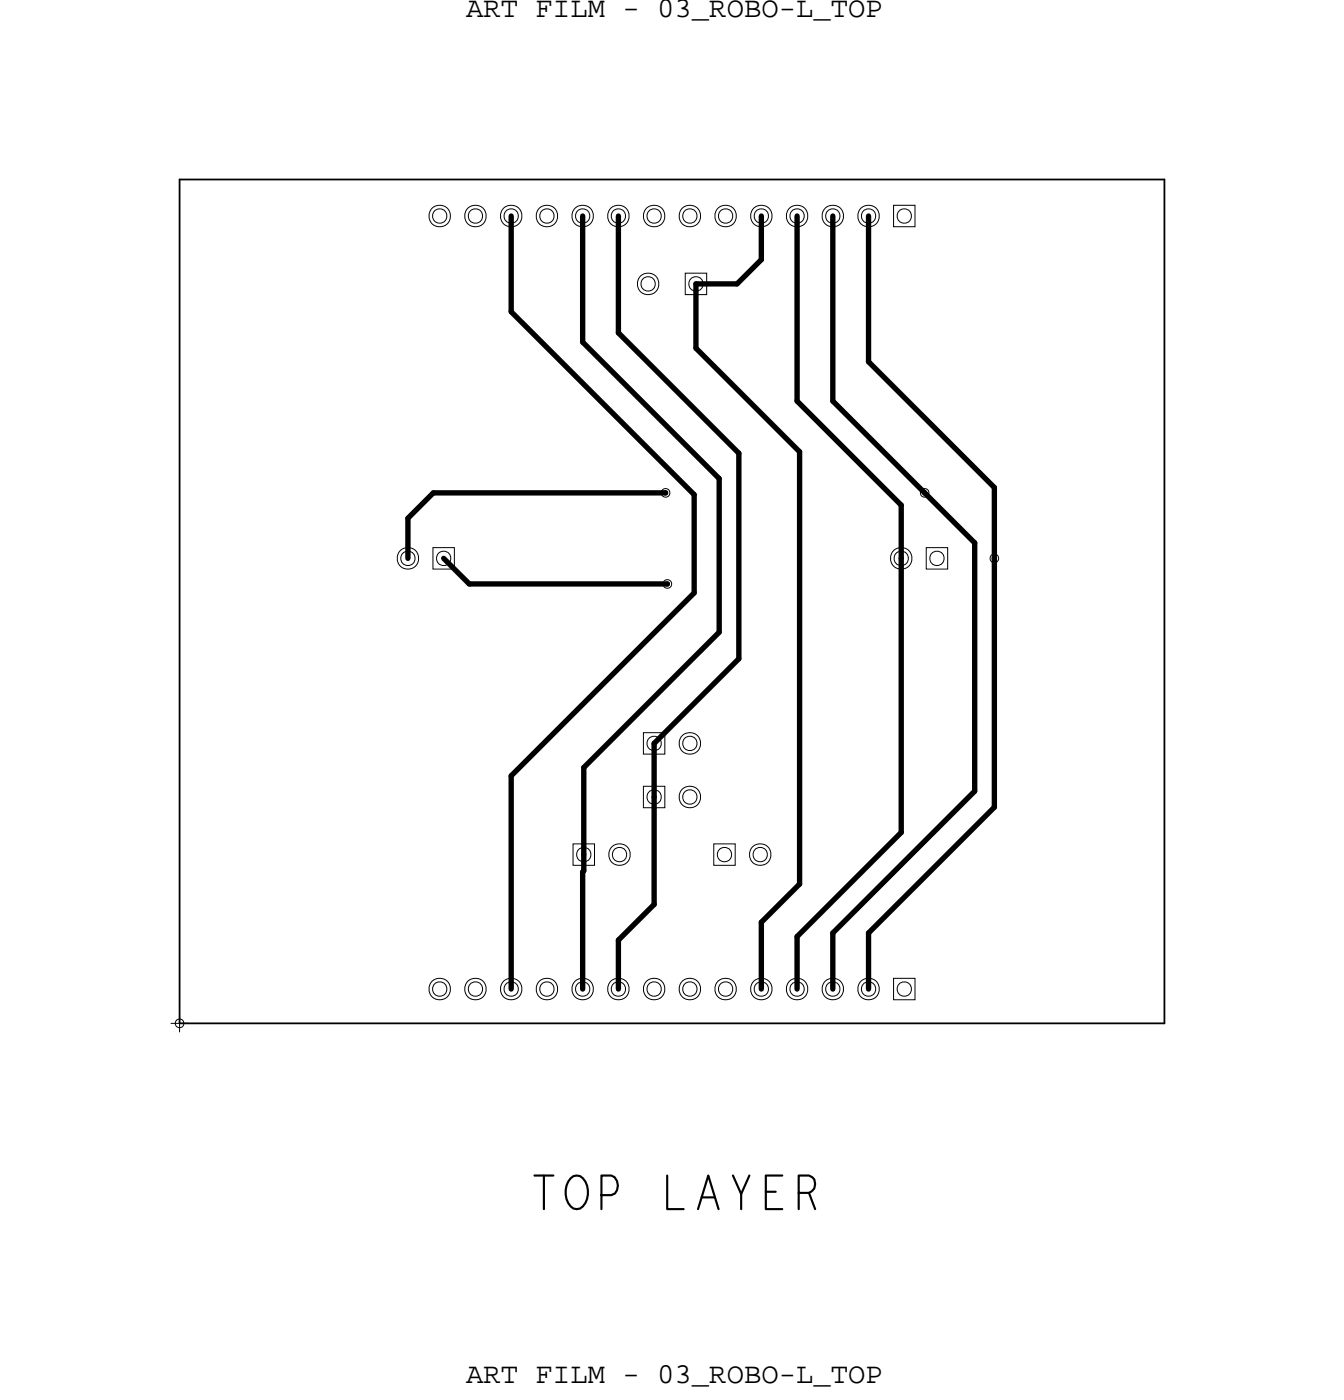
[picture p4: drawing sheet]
<svg xmlns="http://www.w3.org/2000/svg" width="96mm" height="100mm" viewBox="0 0 96 100" stroke-linecap="round" stroke-linejoin="round" font-family="sans-serif">
<!-- layer: Board Outline -->
<path d="M12.8 12.8v60zM12.8 12.8h70zM82.8 12.8v60zM12.8 72.8h70z" fill="none" stroke="#000" stroke-width=".13"/>
<!-- layer: Nets -->
<g fill="none" stroke="#000" stroke-width=".38">
<path d="M36.3 15.4v6.8zM41.4 15.4v8.9zM44 15.4v8.3zM54.1 15.4v3.1zM56.7 15.4v13.1zM59.2 15.4v13.1zM61.7 15.4v10.3zM29 36.8v2.9zM30.8 35h16.5zM30.8 35l-1.8 1.8zM31.5 39.7l1.9 1.8zM36.3 22.2l13 13z"/>
<path d="M41.4 24.3l9.7 9.7zM44 23.7l8.5 8.5zM49.3 35.2v7zM49.5 20.2h2.9zM49.5 24.8l7.3 7.3zM49.5 20.2v4.6zM51.1 34v11zM52.4 20.2l1.7-1.7zM52.5 32.2v14.6zM56.7 28.5l7.4 7.4zM56.8 32.1v30.8zM59.2 28.5l6.5 6.5z"/>
<path d="M61.7 25.7l9 9zM64.1 35.9v3.8zM64.1 39.7v19.5zM65.7 35l3.6 3.6zM69.3 38.6v17.7zM70.7 34.7v5zM70.7 39.7v17.7zM33.4 41.5h14zM36.3 55.2l13-13zM36.3 55.2v15.1zM41.5 54.6l9.6-9.6zM41.5 54.6v6.2z"/>
<path d="M46.5 52.9v3.8zM46.5 56.7v7.6zM52.5 46.8l-6 6.1zM64.1 59.2l-7.4 7.4zM70.7 57.4l-9 8.9zM41.4 62l.1-.1zM41.4 62v8.3zM41.5 60.8v1.1zM44 66.8v3.5zM46.5 64.3l-2.5 2.5zM54.1 65.6v4.7zM56.7 66.6v3.7z"/>
<path d="M56.8 62.9l-2.7 2.7zM59.2 66.3v4zM59.2 66.3l10.1-10zM61.7 66.3v4z"/>
</g>
<g fill="none" stroke="#000" stroke-width=".07">
<path d="M48.7 19.4h1.5v1.5h-1.5zM63.5 14.6h1.5v1.5h-1.5zM30.8 38.9h1.5v1.6h-1.5zM47.1 34.8l.2-.1 .2 .1 .1 .2-.1 .3h-.2h-.2l-.1-.3zM47.2 35l.1-.1 .1 .1v.1l-.1 .1-.1-.1zM65.5 34.8l.2-.1 .3 .1v.2v.3h-.3h-.2l-.1-.3zM65.6 35l.1-.1 .2 .1v.1l-.2 .1-.1-.1zM65.8 38.9h1.6v1.6h-1.6zM70.4 39.5l.3-.1 .2 .1 .1 .2-.1 .2-.2 .1-.3-.1v-.2zM70.5 39.6l.2-.1 .1 .1v.2l-.1 .1-.2-.1zM45.7 52.1h1.6v1.5h-1.6zM45.7 55.9h1.6v1.5h-1.6z"/>
<path d="M47.2 41.3l.2-.1 .3 .1v.2v.2l-.3 .1-.2-.1-.1-.2zM47.3 41.4h.1h.2v.2l-.2 .1-.1-.1zM40.7 60h1.6v1.5h-1.6zM50.7 60h1.6v1.5h-1.6zM63.5 69.6h1.5v1.5h-1.5z"/>
<circle cx="31.3" cy="15.4" r=".51"/>
<circle cx="31.3" cy="15.4" r=".77"/>
<circle cx="33.8" cy="15.4" r=".51"/>
<circle cx="33.8" cy="15.4" r=".77"/>
<circle cx="36.3" cy="15.4" r=".51"/>
<circle cx="36.3" cy="15.4" r=".77"/>
<circle cx="38.9" cy="15.4" r=".51"/>
<circle cx="38.9" cy="15.4" r=".77"/>
<circle cx="41.4" cy="15.4" r=".51"/>
<circle cx="41.4" cy="15.4" r=".77"/>
<circle cx="44" cy="15.4" r=".51"/>
<circle cx="44" cy="15.4" r=".77"/>
<circle cx="46.5" cy="15.4" r=".51"/>
<circle cx="46.5" cy="15.4" r=".77"/>
<circle cx="49" cy="15.4" r=".51"/>
<circle cx="49" cy="15.4" r=".77"/>
<circle cx="51.6" cy="15.4" r=".51"/>
<circle cx="51.6" cy="15.4" r=".77"/>
<circle cx="54.1" cy="15.4" r=".51"/>
<circle cx="54.1" cy="15.4" r=".77"/>
<circle cx="56.7" cy="15.4" r=".51"/>
<circle cx="56.7" cy="15.4" r=".77"/>
<circle cx="59.2" cy="15.4" r=".51"/>
<circle cx="59.2" cy="15.4" r=".77"/>
<circle cx="61.7" cy="15.4" r=".51"/>
<circle cx="61.7" cy="15.4" r=".77"/>
<circle cx="64.3" cy="15.4" r=".51"/>
<circle cx="29" cy="39.7" r=".51"/>
<circle cx="29" cy="39.7" r=".77"/>
<circle cx="31.5" cy="39.7" r=".51"/>
<circle cx="46.1" cy="20.2" r=".51"/>
<circle cx="46.1" cy="20.2" r=".77"/>
<circle cx="49.5" cy="20.2" r=".51"/>
<circle cx="64.1" cy="39.7" r=".51"/>
<circle cx="64.1" cy="39.7" r=".77"/>
<circle cx="66.6" cy="39.7" r=".51"/>
<circle cx="46.5" cy="56.7" r=".51"/>
<circle cx="46.5" cy="52.9" r=".51"/>
<circle cx="49" cy="52.9" r=".51"/>
<circle cx="49" cy="56.7" r=".51"/>
<circle cx="49" cy="52.9" r=".77"/>
<circle cx="49" cy="56.7" r=".77"/>
<circle cx="31.3" cy="70.3" r=".51"/>
<circle cx="31.3" cy="70.3" r=".77"/>
<circle cx="33.8" cy="70.3" r=".51"/>
<circle cx="33.8" cy="70.3" r=".77"/>
<circle cx="36.3" cy="70.3" r=".51"/>
<circle cx="36.3" cy="70.3" r=".77"/>
<circle cx="38.9" cy="70.3" r=".51"/>
<circle cx="38.9" cy="70.3" r=".77"/>
<circle cx="41.4" cy="70.3" r=".51"/>
<circle cx="41.4" cy="70.3" r=".77"/>
<circle cx="41.5" cy="60.8" r=".51"/>
<circle cx="44" cy="70.3" r=".51"/>
<circle cx="44" cy="70.3" r=".77"/>
<circle cx="44" cy="60.8" r=".51"/>
<circle cx="44" cy="60.8" r=".77"/>
<circle cx="46.5" cy="70.3" r=".51"/>
<circle cx="46.5" cy="70.3" r=".77"/>
<circle cx="49" cy="70.3" r=".51"/>
<circle cx="49" cy="70.3" r=".77"/>
<circle cx="51.5" cy="60.8" r=".51"/>
<circle cx="51.6" cy="70.3" r=".51"/>
<circle cx="51.6" cy="70.3" r=".77"/>
<circle cx="54" cy="60.8" r=".51"/>
<circle cx="54" cy="60.8" r=".77"/>
<circle cx="54.1" cy="70.3" r=".51"/>
<circle cx="54.1" cy="70.3" r=".77"/>
<circle cx="56.7" cy="70.3" r=".51"/>
<circle cx="56.7" cy="70.3" r=".77"/>
<circle cx="59.2" cy="70.3" r=".51"/>
<circle cx="59.2" cy="70.3" r=".77"/>
<circle cx="61.7" cy="70.3" r=".51"/>
<circle cx="61.7" cy="70.3" r=".77"/>
<circle cx="64.3" cy="70.3" r=".51"/>
</g>
<!-- layer: Text -->
<path d="M38 83.6h1.3M38.7 83.6v2.4M40.6 83.8a.69 .69 0 0 1 .7-.1 .69 .69 0 0 1 .4 .6 1.44 1.44 0 0 1-.5 1.6 .88 .88 0 0 1-1-1 1.47 1.47 0 0 1 .4-1.1zM42.7 85h.7a.75 .75 0 0 0 .5-.7 .75 .75 0 0 0-.5-.7h-.7v2.4M47.4 83.6v2.4h1.2M49.6 86l.7-2.4 .8 2.4M52.1 83.6l.6 1.3v1.1M53.3 83.6l-.6 1.3M55.6 83.6h-1.2v2.4h1.2M56.8 84.8h.7a.65 .65 0 0 0 .4-.6 .65 .65 0 0 0-.4-.6h-.7v2.4" fill="none" stroke="#000" stroke-width=".15"/>
<!-- layer: Drawing Origin -->
<path d="M12.1 72.8h1.3M12.5 72.6l.3-.1 .2 .1 .1 .2-.1 .2-.2 .1-.3-.1v-.2zM12.8 72.1v1.3" fill="none" stroke="#000" stroke-width=".07"/>
<text font-size="2.4" x="47" y="86">LAYER</text>
<g font-size="2.1">
<text x="33.1" y="1.2">ART FILM - 03_ROBO-L_TOP</text>
<text x="33.1" y="98.3">ART FILM - 03_ROBO-L_TOP</text>
</g>
</svg>
